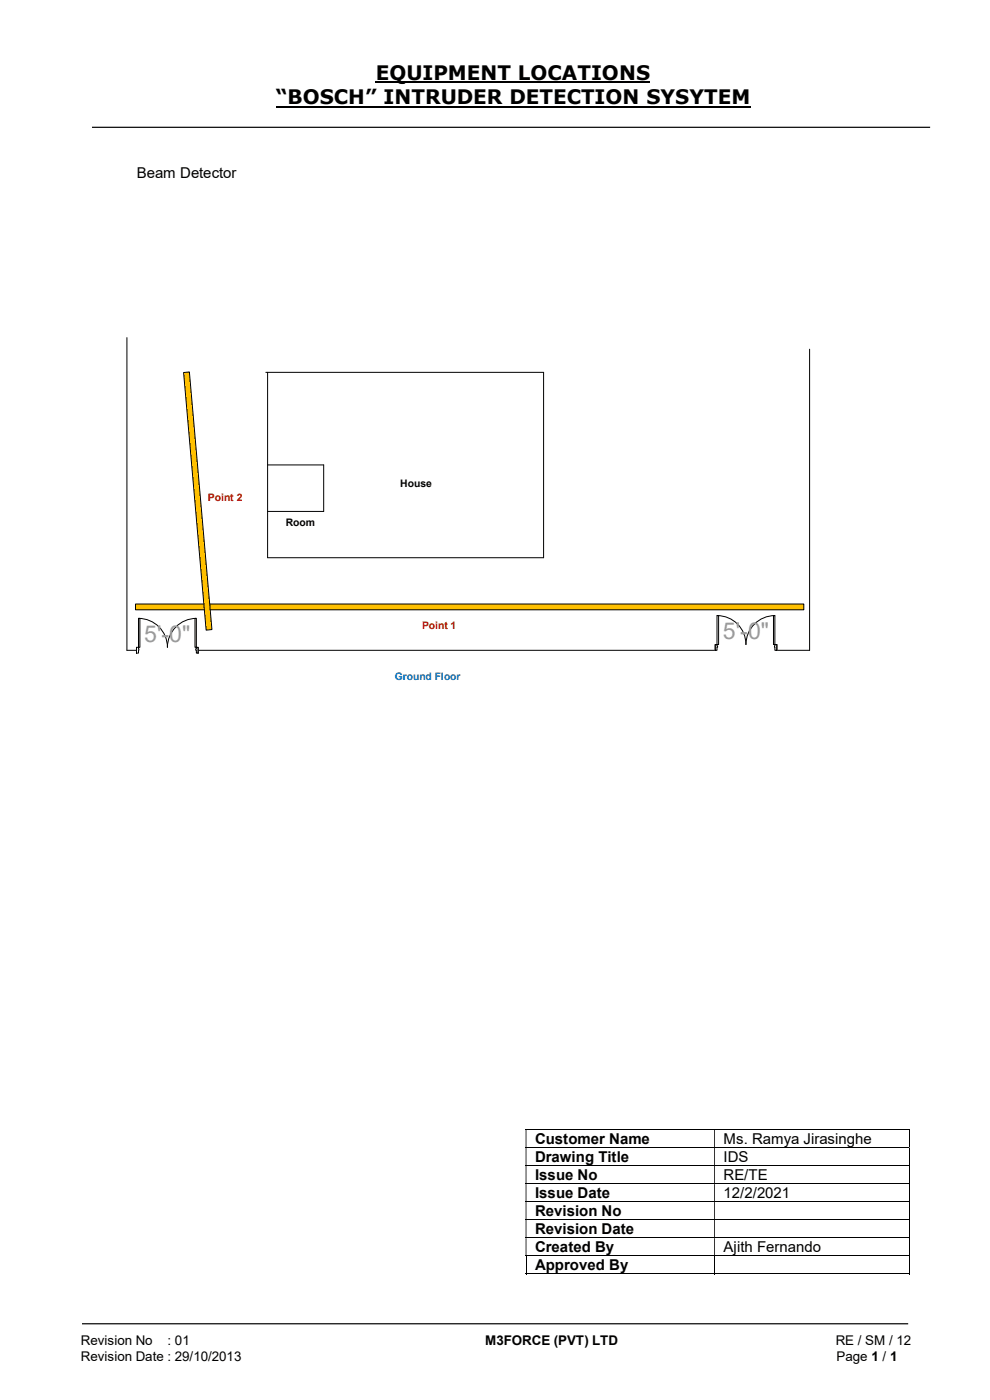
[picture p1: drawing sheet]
<svg xmlns="http://www.w3.org/2000/svg" width="210mm" height="297mm" viewBox="0 0 210 297" stroke-linecap="round" stroke-linejoin="round" font-family="sans-serif">
<path d="M79.7 17.5h58.2M58.5 22.6h100.7" fill="none" stroke="#000" stroke-width=".42"/>
<path d="M19.5 27h177.8M17.4 280.8h175.3" fill="none" stroke="#000" stroke-width=".25"/>
<g fill="none" stroke="#000" stroke-width=".21">
<path d="M111.5 239.6h81.3M192.9 239.7v3.7M111.5 243.5h81.3M111.5 247.3h81.3M111.5 251.1h81.3M111.5 254.9h81.3M111.5 258.7h81.3M192.9 243.5v3.7M192.9 247.4v3.6M192.9 251.2v3.6M192.9 255v3.7M192.9 258.8v3.7"/>
<path d="M111.5 262.6h81.3M111.5 266.4h81.3M111.5 270.3h40M111.6 266.5v3.8M151.6 266.5v3.8M151.7 270.3h41.1M192.9 262.7v3.6M192.9 266.5v3.8"/>
</g>
<g fill="#000">
<path d="M192.8 239.5h.2v.2h-.2zM111.5 239.7h.2v3.7h-.2zM151.5 239.7h.2v3.7h-.2z" fill-rule="evenodd"/>
<path d="M192.8 243.4h.2v.1h-.2zM111.5 243.5h.2v3.7h-.2zM151.5 243.5h.2v3.7h-.2z" fill-rule="evenodd"/>
<path d="M192.8 247.2h.2v.2h-.2zM111.5 247.4h.2v3.6h-.2zM151.5 247.4h.2v3.6h-.2z" fill-rule="evenodd"/>
<path d="M192.8 251h.2v.2h-.2zM111.5 251.2h.2v3.6h-.2zM151.5 251.2h.2v3.6h-.2z" fill-rule="evenodd"/>
<path d="M192.8 254.8h.2v.2h-.2zM111.5 255h.2v3.7h-.2zM151.5 255h.2v3.7h-.2z" fill-rule="evenodd"/>
<path d="M192.8 258.7h.2v.1h-.2zM111.5 258.8h.2v3.7h-.2zM151.5 258.8h.2v3.7h-.2z" fill-rule="evenodd"/>
<path d="M192.8 262.5h.2v.2h-.2zM111.5 262.7h.2v3.6h-.2zM151.5 262.7h.2v3.6h-.2z" fill-rule="evenodd"/>
</g>
<path d="M192.8 266.3h.2v.2h-.2zM192.8 270.2h.2v.1h-.2z" fill="#000"/>
<path d="M28.7 128.1h141.8v1.3h-141.8z" fill="#ffc000"/>
<path d="M26.9 71.6v66.4h144.8v-63.9M56.4 79h58.9v39.3h-58.5v-39.3M56.8 98.6h11.9v9.9h-11.9M28.7 128.1h141.8v1.3h-141.8z" fill="none" stroke="#000" stroke-width=".21"/>
<path d="M29 137.3h13v1.3h-13z" fill="#fff"/>
<path d="M29 137.3h13v1.3h-13z" fill="none" stroke="#fff" stroke-width=".21"/>
<path d="M41.7 137.3v1.3h.3v-1.3zM29 137.3h.4v1.3h-.4z" fill-rule="evenodd" fill="#fff"/>
<path d="M29.4 137.6v-.3h-.4v1.3h.4v-.6M41.7 137.6v-.3h.3v1.3h-.3v-.6" fill="none" stroke="#000" stroke-width=".21"/>
<path d="M41.5 137.6v.4h.2v-.4zM29.4 137.6l.1 .4z" fill-rule="evenodd" fill="#fff"/>
<path d="M29 137.3v1.3M29.4 131.2a6.1 6.1 0 0 1 6.1 6.1 6.1 6.1 0 0 1 6.2-6.1M29.4 137.6v.4M41.7 137.6h-.2v.4h.2M42 137.3v1.3" fill="none" stroke="#000" stroke-width=".21"/>
<path d="M29.4 131.2h.3v6.1h-.3z" fill="#fff"/>
<path d="M29.4 131.2h.3v6.1h-.3z" fill="none" stroke="#000" stroke-width=".21"/>
<path d="M41.4 131.2h.3v6.1h-.3z" fill="#fff"/>
<path d="M41.4 131.2h.3v6.1h-.3z" fill="none" stroke="#000" stroke-width=".21"/>
<path d="M151.7 136.7h13.1v1.3h-13.1z" fill="#fff"/>
<path d="M151.7 136.7h13.1v1.3h-13.1z" fill="none" stroke="#fff" stroke-width=".21"/>
<path d="M164.4 136.7v1.3h.4v-1.3zM151.7 136.7h.4v1.3h-.4z" fill-rule="evenodd" fill="#fff"/>
<path d="M152.1 137v-.3h-.4v1.3h.4v-.7M164.4 137v-.3h.4v1.3h-.4v-.7" fill="none" stroke="#000" stroke-width=".21"/>
<path d="M164.3 137l.1 .3zM152.1 137h.1v.3h-.1z" fill-rule="evenodd" fill="#fff"/>
<path d="M151.7 136.7v1.3M152.1 130.6a6.1 6.1 0 0 1 6.1 6.1 6.1 6.1 0 0 1 6.2-6.1M152.1 137h.1v.3h-.1M164.4 137v.3M164.8 136.7v1.3" fill="none" stroke="#000" stroke-width=".21"/>
<path d="M152.1 130.6h.3v6.1h-.3z" fill="#fff"/>
<path d="M152.1 130.6h.3v6.1h-.3z" fill="none" stroke="#000" stroke-width=".21"/>
<path d="M164.1 130.6h.3v6.1h-.3z" fill="#fff"/>
<path d="M164.1 130.6h.3v6.1h-.3z" fill="none" stroke="#000" stroke-width=".21"/>
<path d="M38.9 79l1.3-.1 4.8 54.7-1.3 .1z" fill-rule="evenodd" fill="#ffc000"/>
<path d="M38.9 79l1.3-.1 4.8 54.7-1.3 .1z" fill="none" stroke="#000" stroke-width=".21"/>
<g font-size="4.9" fill="#9a9a9a">
<text x="30.6" y="136.1">5'-0&quot;</text>
<text x="153.3" y="135.5">5'-0&quot;</text>
</g>
<g font-size="4.2">
<text x="79.7" y="17">EQUIPMENT LOCATIONS</text>
<text x="58.5" y="22.1">“BOSCH” INTRUDER DETECTION SYSYTEM</text>
</g>
<g font-size="3.2">
<text x="29" y="37.7">Beam Detector</text>
<text x="113.5" y="242.7">Customer Name</text>
<text x="153.5" y="242.7">Ms. Ramya Jirasinghe</text>
<text x="113.5" y="246.5">Drawing Title</text>
<text x="113.5" y="250.3">Issue No</text>
<text x="153.5" y="246.5">IDS</text>
<text x="153.5" y="250.3">RE/TE</text>
<text x="113.5" y="254.2">Issue Date</text>
<text x="113.5" y="258">Revision No</text>
<text x="153.5" y="254.2">12/2/2021</text>
<text x="113.5" y="261.8">Revision Date</text>
<text x="113.5" y="265.6">Created By</text>
<text x="113.5" y="269.5">Approved By</text>
<text x="153.5" y="265.6">Ajith Fernando</text>
</g>
<g font-size="2.8">
<text x="17.1" y="285.4">Revision No</text>
<text x="35.5" y="285.4">: 01</text>
<text x="102.9" y="285.4">M3FORCE (PVT) LTD</text>
<text x="177.3" y="285.4">RE / SM / 12</text>
<text x="17.1" y="288.7">Revision Date : 29/10/2013</text>
<text x="177.5" y="288.7">Page 1 / 1</text>
</g>
<g font-size="2.2" fill="#c00000">
<text x="44.1" y="106.4">Point 2</text>
<text x="89.5" y="133.4">Point 1</text>
</g>
<g font-size="2.2">
<text x="84.9" y="103.4">House</text>
<text x="60.6" y="111.6">Room</text>
</g>
<text font-size="2.2" fill="#0070c0" x="83.8" y="144.3">Ground Floor</text>
</svg>
